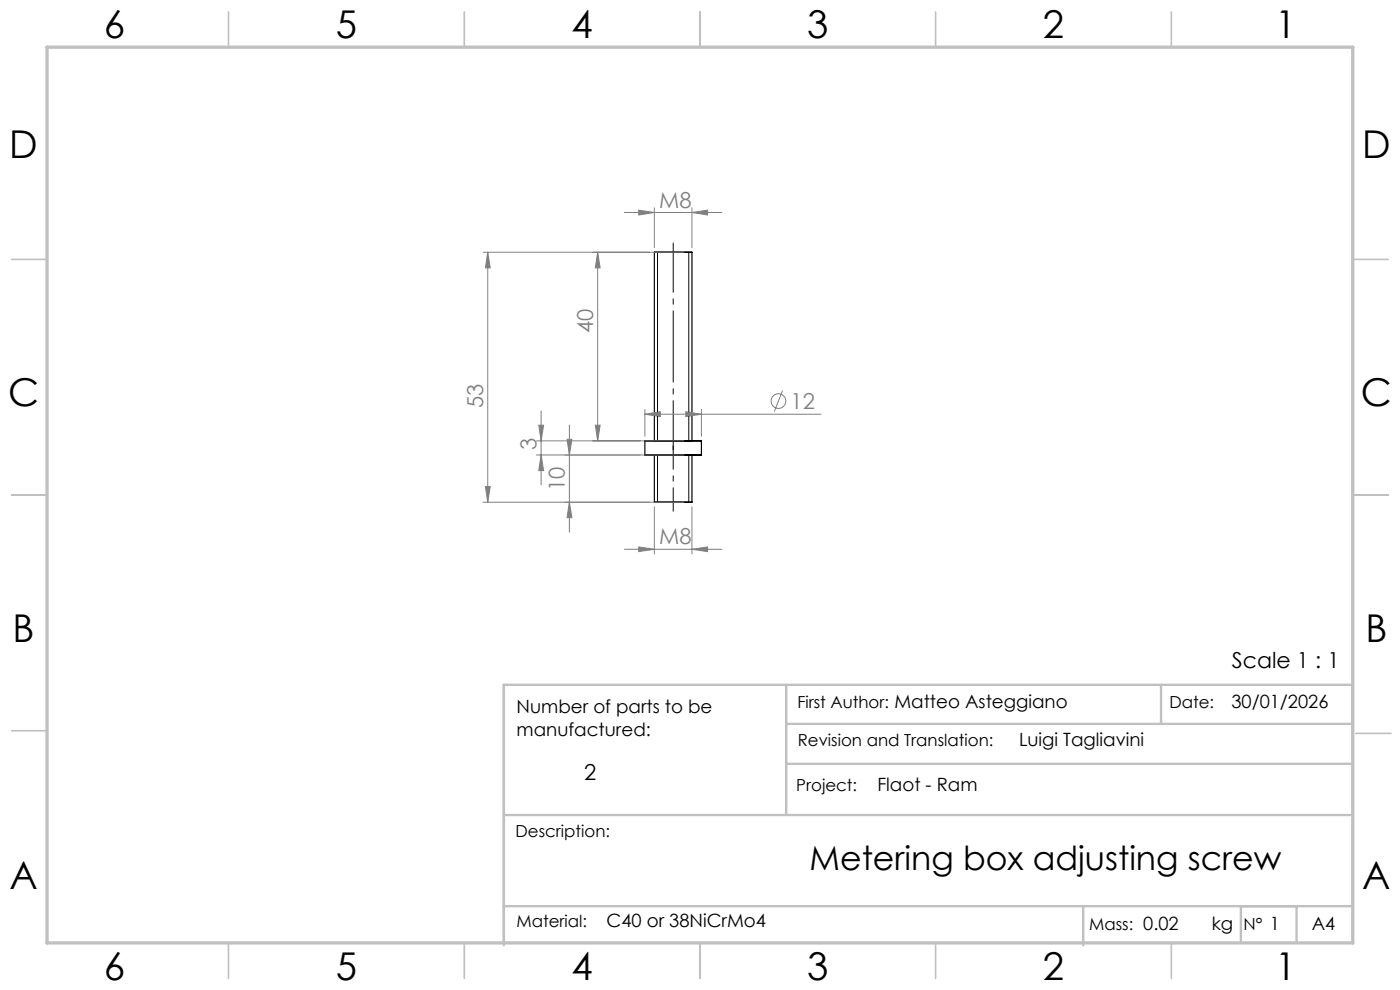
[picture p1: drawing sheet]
<svg xmlns="http://www.w3.org/2000/svg" width="297mm" height="210mm" viewBox="0 0 297 210" stroke-linecap="round" stroke-linejoin="round" font-family="sans-serif">
<path d="M138.8 53.5h8zM138.8 53.5v40M146.8 53.5v40M136.8 96.5h12zM136.8 93.5h12zM136.8 93.5v3M138.8 96.5h8zM138.8 93.5h8zM138.8 96.5v10M146.8 96.5v10M148.8 93.5v3M138.8 106.5h8z" fill="none" stroke="#000" stroke-width=".25"/>
<g fill="none" stroke="#808080" stroke-width=".21">
<path d="M102.5 53.5h42.6M103.5 53.5l.5 3.3h-1zM103.5 53.5v53M126.8 53.5l.5 3.3h-1zM126.8 53.5v40M132.5 45.1h20.6M135.5 44.6l3.3 .5-3.3 .5zM138.8 44.1v8.4M146.8 45.1l3.3-.5v1zM146.8 44.1v8.4M113.8 96.5h31.3M113.8 93.5h31.3"/>
<path d="M114.3 90.2h1l-.5 3.3zM114.8 96.5l.5 3.3h-1zM114.8 87.2v15.7M120.3 93.2h1l-.5 3.3zM120.8 90.2v22.7M126.3 90.2h1l-.5 3.3zM136.8 87.9l3.3-.6v1.1zM136.8 86.8v5.7M136.8 87.9h37.4M145.5 87.3l3.3 .6-3.3 .5zM148.8 86.8v5.7M166 82.9l-1.7 4.4"/>
<path d="M102.5 106.5h42.6M103 103.2h1l-.5 3.3zM120.8 106.5l.5 3.3h-1zM132.5 116.5h20.6M135.5 116l3.3 .5-3.3 .5zM138.8 107.5v10M146.8 116.5l3.3-.5v1zM146.8 107.5v10"/>
<circle cx="165.1" cy="85.1" r="1.55"/>
</g>
<path d="M142.8 95.5v-44" fill="none" stroke="#000" stroke-width=".21" stroke-dasharray="15.2 1.3 1.3 1.3" stroke-dashoffset="4.7" stroke-linecap="butt"/>
<path d="M142.8 94.5v14" fill="none" stroke="#000" stroke-width=".21" stroke-dasharray="15.2 1.3 1.3 1.3" stroke-dashoffset="10.1" stroke-linecap="butt"/>
<path d="M139.5 53.5v40M146.1 53.5v40M139.5 96.5v10M146.1 96.5v10" fill="none" stroke="#000" stroke-width=".21"/>
<g fill="none" stroke="#c0c0c0" stroke-width=".35">
<path d="M48.5 2.5v7.5M98.5 2.5v7.5M148.5 2.5v7.5M198.5 2.5v7.5M248.5 2.5v7.5M2.5 55h7.5M287 55h7.5M2.5 105h7.5M287 105h7.5M2.5 155h7.5M287.6 155.6h7.5M48.5 200v7.5"/>
<path d="M98.5 200v7.5M148.5 200v7.5M198.5 200v7.5M248.5 200v7.5"/>
</g>
<path d="M166.8 153.6h120.1v-8.3h-180v55.2M166.8 145.3v27.6M246.3 145.3v8.3M106.9 172.9h180M166.8 162h120.1M106.9 192.2h180M229.8 192.2v8.3M263.2 192.2v7.7M275.1 192.2v7.7" fill="none" stroke="#c0c0c0" stroke-width=".5"/>
<path d="M10 10h277v190h-277z" fill="none" stroke="#c0c0c0" stroke-width=".7"/>
<g fill="#808080">
<path d="M135.5 116l3.3 .5-3.3 .5zM146.8 116.5l3.3-.5v1zM136.8 87.9l3.3-.6v1.1zM145.5 87.3l3.3 .6-3.3 .5z"/>
<path d="M135.5 44.6l3.3 .5-3.3 .5zM146.8 45.1l3.3-.5v1z"/>
<path d="M120.8 106.5l.5 3.3h-1zM120.3 93.2h1l-.5 3.3z"/>
<path d="M114.3 90.2h1l-.5 3.3zM114.8 96.5l.5 3.3h-1zM126.8 53.5l.5 3.3h-1zM126.3 90.2h1l-.5 3.3zM103.5 53.5l.5 3.3h-1zM103 103.2h1l-.5 3.3z"/>
</g>
<g font-size="8.1">
<text x="22" y="8">6</text>
<text x="71.2" y="8">5</text>
<text x="121.2" y="8">4</text>
<text x="171.2" y="8">3</text>
<text x="221.2" y="8">2</text>
<text x="270.5" y="8">1</text>
<text x="2" y="33.6">D</text>
<text x="289" y="33.6">D</text>
<text x="1.7" y="86.1">C</text>
<text x="288.7" y="86.1">C</text>
<text x="2.7" y="136.1">B</text>
<text x="289.7" y="136.1">B</text>
<text x="2" y="188.6">A</text>
<text x="289" y="188.6">A</text>
<text x="22" y="208">6</text>
<text x="71.2" y="208">5</text>
<text x="121.2" y="208">4</text>
<text x="171.2" y="208">3</text>
<text x="221.2" y="208">2</text>
<text x="270.5" y="208">1</text>
</g>
<text font-size="7.1" x="171.7" y="184.5">Metering box adjusting screw</text>
<g font-size="4.7" fill="#808080">
<text x="139.9" y="44.1">M8</text>
<text x="125.8" y="70.7" transform="rotate(-90 125.8 70.7)">40</text>
<text x="102.5" y="86.5" transform="rotate(-90 102.5 86.5)">53</text>
<text x="167.7" y="86.8">12</text>
<text x="113.8" y="95.5" transform="rotate(-90 113.8 95.5)">3</text>
<text x="119.8" y="104.3" transform="rotate(-90 119.8 104.3)">10</text>
<text x="139.9" y="115.5">M8</text>
</g>
<g font-size="4.7">
<text x="261.3" y="141.6">Scale 1 : 1</text>
<text x="124" y="165.4">2</text>
</g>
<g font-size="3.9">
<text x="109.6" y="151.2">Number of parts to be</text>
<text x="261.2" y="150.2">30/01/2026</text>
<text x="109.6" y="156.1">manufactured:</text>
<text x="216.2" y="158.3">Luigi Tagliavini</text>
<text x="186.1" y="167.8">Flaot - Ram</text>
<text x="128.7" y="196.7">C40 or 38NiCrMo4</text>
<text x="257.1" y="197.3">kg</text>
<text x="278.3" y="197.4">A4</text>
</g>
<g font-size="3.5">
<text x="169.2" y="150.1">First Author: Matteo Asteggiano</text>
<text x="248.1" y="150.1">Date:</text>
<text x="169.3" y="158.3">Revision and Translation:</text>
<text x="168.9" y="167.8">Project:</text>
<text x="109.4" y="177.5">Description:</text>
<text x="109.6" y="196.7">Material:</text>
<text x="231.1" y="197.3">Mass: 0.02</text>
<text x="263.8" y="197.3">N° 1</text>
</g>
</svg>
